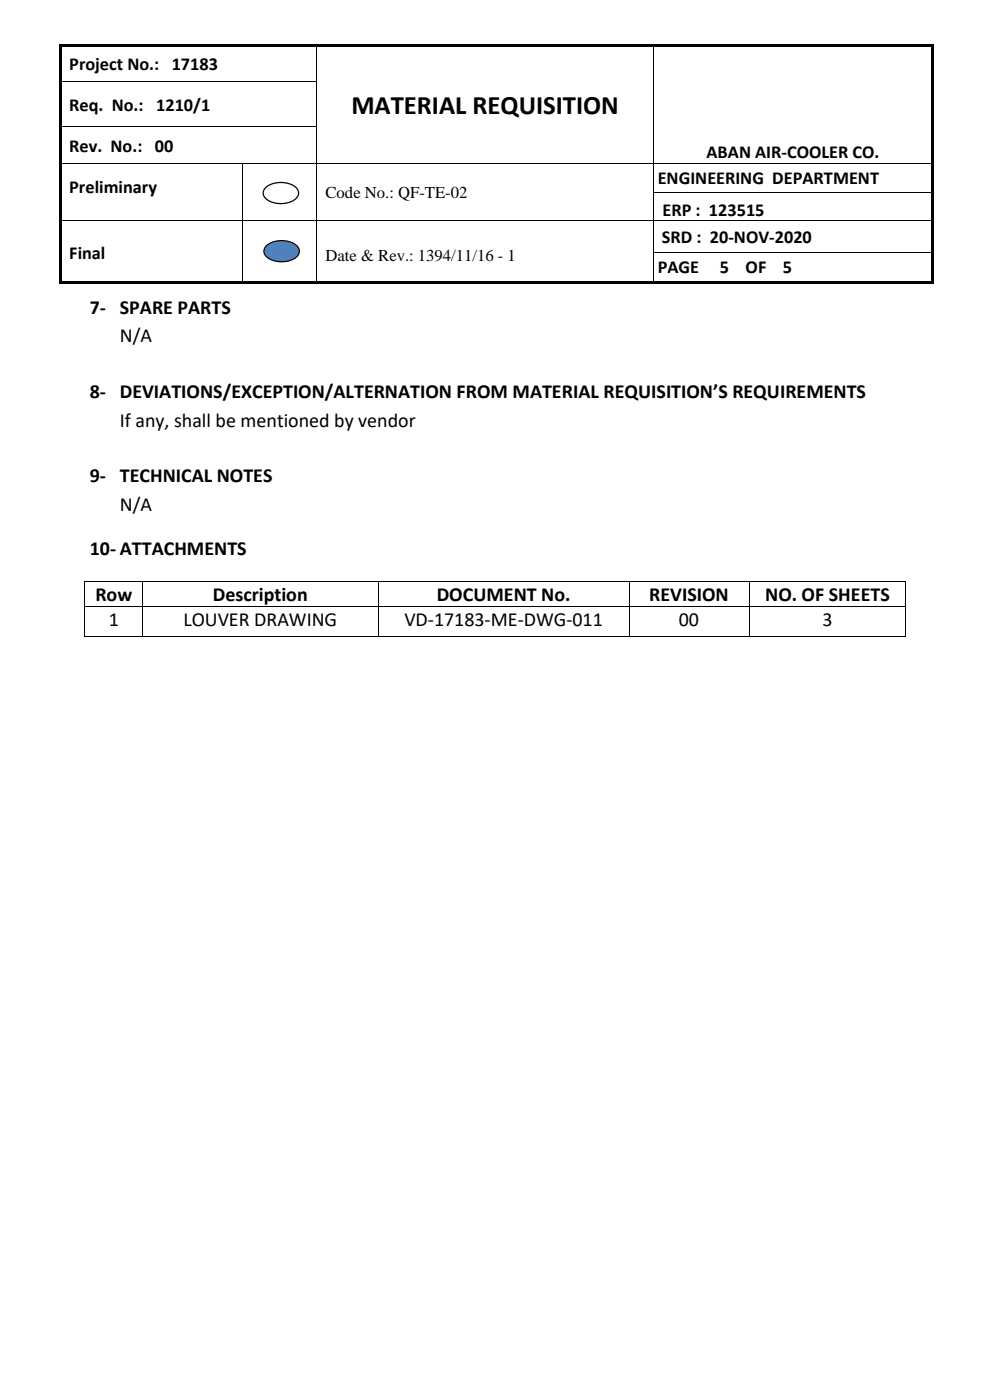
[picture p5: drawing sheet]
<svg xmlns="http://www.w3.org/2000/svg" width="210mm" height="297mm" viewBox="0 0 210 297" stroke-linecap="round" stroke-linejoin="round" font-family="sans-serif">
<g fill="#000">
<path d="M12.5 9.3h.5v.5h-.5zM13 9.3h54v.5h-54zM67 9.3h.5v.5h-.5zM67 17.2h.2v.5h-.2zM67.5 9.3h70.9v.5h-70.9zM138.4 9.3h.6v.5h-.6zM138.4 17.2h.2v.5h-.2zM139 9.3h58.4v.5h-58.4zM197.4 9.3h.5v.5h-.5zM12.5 34.5h.5v.2h-.5zM51.3 34.5h.2v.2h-.2zM67 26.6h.2v.6h-.2z"/>
<path d="M67 34.5h.2v.2h-.2zM138.4 26.6h.2v.6h-.2zM138.4 34.5h.2v.2h-.2zM197.4 34.5h.5v.2h-.5zM12.5 40.8h.5v.2h-.5zM12.5 46.8h.5v.2h-.5zM12.5 53.4h.5v.2h-.5zM51.3 40.8h.2v.2h-.2zM51.3 46.8h.2v.2h-.2zM51.3 53.4h.2v.2h-.2zM67 40.8h.2v.2h-.2zM67 46.8h.2v.2h-.2z"/>
<path d="M67 53.4h.2v.2h-.2zM138.4 40.8h.2v.2h-.2zM138.4 46.8h.2v.2h-.2zM138.4 53.4h.2v.2h-.2zM197.4 40.8h.5v.2h-.5zM197.4 46.8h.5v.2h-.5zM197.4 53.4h.5v.2h-.5zM12.5 59.7h.5v.5h-.5zM13 59.7h38.3v.5h-38.3zM51.3 59.7h.6v.5h-.6zM51.9 59.7h15.1v.5h-15.1zM67 59.7h.5v.5h-.5z"/>
<path d="M67.5 59.7h70.9v.5h-70.9zM138.4 59.7h.6v.5h-.6zM139 59.7h58.4v.5h-58.4zM197.4 59.7h.5v.5h-.5z"/>
</g>
<g fill="#000">
<path d="M12.5 9.8h.5v7.4h-.5z" fill-rule="evenodd"/>
<path d="M12.5 17.2h.5v.5h-.5z" fill-rule="evenodd"/>
<path d="M197.4 9.8h.5v7.4h-.5z" fill-rule="evenodd"/>
<path d="M197.4 17.2h.5v.5h-.5z" fill-rule="evenodd"/>
<path d="M12.5 17.7h.5v8.9h-.5z" fill-rule="evenodd"/>
<path d="M12.5 26.6h.5v.6h-.5z" fill-rule="evenodd"/>
<path d="M12.5 27.2h.5v7.3h-.5z" fill-rule="evenodd"/>
<path d="M197.4 17.7h.5v8.9h-.5z" fill-rule="evenodd"/>
<path d="M197.4 26.6h.5v.6h-.5z" fill-rule="evenodd"/>
<path d="M197.4 27.2h.5v7.3h-.5z" fill-rule="evenodd"/>
<path d="M12.5 34.7h.5v6.1h-.5z" fill-rule="evenodd"/>
<path d="M12.5 41h.5v5.8h-.5z" fill-rule="evenodd"/>
<path d="M12.5 47h.5v6.4h-.5z" fill-rule="evenodd"/>
<path d="M12.5 53.6h.5v6.1h-.5z" fill-rule="evenodd"/>
<path d="M197.4 34.7h.5v6.1h-.5z" fill-rule="evenodd"/>
<path d="M197.4 41h.5v5.8h-.5z" fill-rule="evenodd"/>
<path d="M197.4 47h.5v6.4h-.5z" fill-rule="evenodd"/>
<path d="M197.4 53.6h.5v6.1h-.5z" fill-rule="evenodd"/>
</g>
<g fill="none" stroke="#000" stroke-width=".21">
<path d="M13 17.3h54M67.1 9.8v7.4M67.1 17.7v8.9M138.5 9.8v7.4M138.5 17.7v8.9M13 26.7h54M13 34.6h38.3M51.4 34.7v6.1M51.5 34.6h15.5M67.1 27.2v7.3M67.1 34.7v6.1M67.2 34.6h71.2"/>
<path d="M138.5 27.2v7.3M138.5 34.7v6.1M138.6 34.6h58.8M13 46.9h38.3M51.4 41v5.8M51.4 47v6.4M51.4 53.6v6.1M51.5 46.9h15.5M67.1 41v5.8M67.1 47v6.4M67.1 53.6v6.1M67.2 46.9h71.2"/>
<path d="M138.5 41v5.8M138.5 47v6.4M138.5 53.6v6.1M138.6 40.9h58.8M138.6 46.9h58.8M138.6 53.5h58.8"/>
</g>
<path d="M56.3 52.3a5.2 5.2 0 0 1 6.8 0 1.73 1.73 0 0 1-1.1 2.7 5.3 5.3 0 0 1-5.7-.7 1.46 1.46 0 0 1 0-2z" fill-rule="evenodd" fill="#4f81bd"/>
<path d="M56.3 52.3a5.2 5.2 0 0 1 6.8 0 1.73 1.73 0 0 1-1.1 2.7 5.3 5.3 0 0 1-5.7-.7 1.46 1.46 0 0 1 0-2z" fill="none" stroke="#000" stroke-width=".26"/>
<path d="M56.2 40a5.2 5.2 0 0 1 6.7 0 1.73 1.73 0 0 1-1 2.7 5.3 5.3 0 0 1-5.7-.8 1.46 1.46 0 0 1 0-1.9z" fill-rule="evenodd" fill="#fff"/>
<path d="M56.2 40a5.2 5.2 0 0 1 6.7 0 1.73 1.73 0 0 1-1 2.7 5.3 5.3 0 0 1-5.7-.8 1.46 1.46 0 0 1 0-1.9z" fill="none" stroke="#000" stroke-width=".26"/>
<g fill="#000">
<path d="M17.9 123.2h.2v.2h-.2zM17.9 128.6h.2v.1h-.2zM17.9 134.9h.2v.2h-.2zM30.1 123.2h.2v.2h-.2zM30.1 128.6h.2v.1h-.2zM30.1 134.9h.2v.2h-.2zM80.1 123.2h.1v.2h-.1zM80.1 128.6h.1v.1h-.1zM80.1 134.9h.1v.2h-.1zM133.3 123.2h.1v.2h-.1zM133.3 128.6h.1v.1h-.1zM133.3 134.9h.1v.2h-.1z"/>
<path d="M158.7 123.2h.1v.2h-.1zM158.7 128.6h.1v.1h-.1zM158.7 134.9h.1v.2h-.1zM191.9 123.2h.2v.2h-.2zM191.9 128.6h.2v.1h-.2zM191.9 134.9h.2v.2h-.2z"/>
</g>
<g fill="none" stroke="#000" stroke-width=".21">
<path d="M18 123.4v5.2M18 128.7v6.2M18.1 123.3h12M18.1 128.7h12M18.1 135h12M30.2 123.4v5.2M30.2 128.7v6.2M30.3 123.3h49.8M30.3 128.7h49.8M30.3 135h49.8M80.1 123.4v5.2M80.1 128.7v6.2"/>
<path d="M80.2 123.3h53.1M80.2 128.7h53.1M80.2 135h53.1M133.4 123.4v5.2M133.4 128.7v6.2M133.4 123.3h25.3M133.4 128.7h25.3M133.4 135h25.3M158.8 123.4v5.2M158.8 128.7v6.2M158.8 123.3h33.1M158.8 128.7h33.1"/>
<path d="M158.8 135h33.1M192 123.4v5.2M192 128.7v6.2"/>
</g>
<text font-size="5.7" x="74.5" y="24.2">MATERIAL REQUISITION</text>
<g font-size="4.2">
<text x="19" y="66.7">7- SPARE PARTS</text>
<text x="25.4" y="72.6">N/A</text>
<text x="19" y="84.5">8- DEVIATIONS/EXCEPTION/ALTERNATION FROM MATERIAL REQUISITION’S REQUIREMENTS</text>
<text x="25.4" y="90.5">If any, shall be mentioned by vendor</text>
<text x="19" y="102.4">9- TECHNICAL NOTES</text>
<text x="25.4" y="108.3">N/A</text>
<text x="19" y="117.8">10- ATTACHMENTS</text>
<text x="20.2" y="127.4">Row</text>
<text x="45.1" y="127.4">Description</text>
<text x="92.6" y="127.4">DOCUMENT No.</text>
<text x="137.6" y="127.4">REVISION</text>
<text x="162.2" y="127.4">NO. OF SHEETS</text>
<text x="23.1" y="132.8">1</text>
<text x="38.9" y="132.8">LOUVER DRAWING</text>
<text x="85.7" y="132.8">VD-17183-ME-DWG-011</text>
<text x="143.9" y="132.8">00</text>
<text x="174.3" y="132.8">3</text>
</g>
<g font-size="3.9">
<text x="14.7" y="14.8">Project No.: 17183</text>
<text x="14.7" y="23.5">Req. No.: 1210/1</text>
<text x="14.7" y="32.2">Rev. No.: 00</text>
<text x="149.8" y="33.5">ABAN AIR-COOLER CO.</text>
<text x="14.7" y="41">Preliminary</text>
<text x="139.4" y="39.1">ENGINEERING DEPARTMENT</text>
<text x="140.4" y="45.8">ERP : 123515</text>
<text x="140.3" y="51.5">SRD : 20-NOV-2020</text>
<text x="14.7" y="54.8">Final</text>
<text x="139.4" y="58">PAGE</text>
<text x="152.5" y="58">5</text>
<text x="158" y="58">OF</text>
<text x="165.9" y="58">5</text>
</g>
<g font-size="3.5">
<text x="69" y="42">Code No.: QF-TE-02</text>
<text x="69" y="55.3">Date &amp; Rev.: 1394/11/16 - 1</text>
</g>
</svg>
